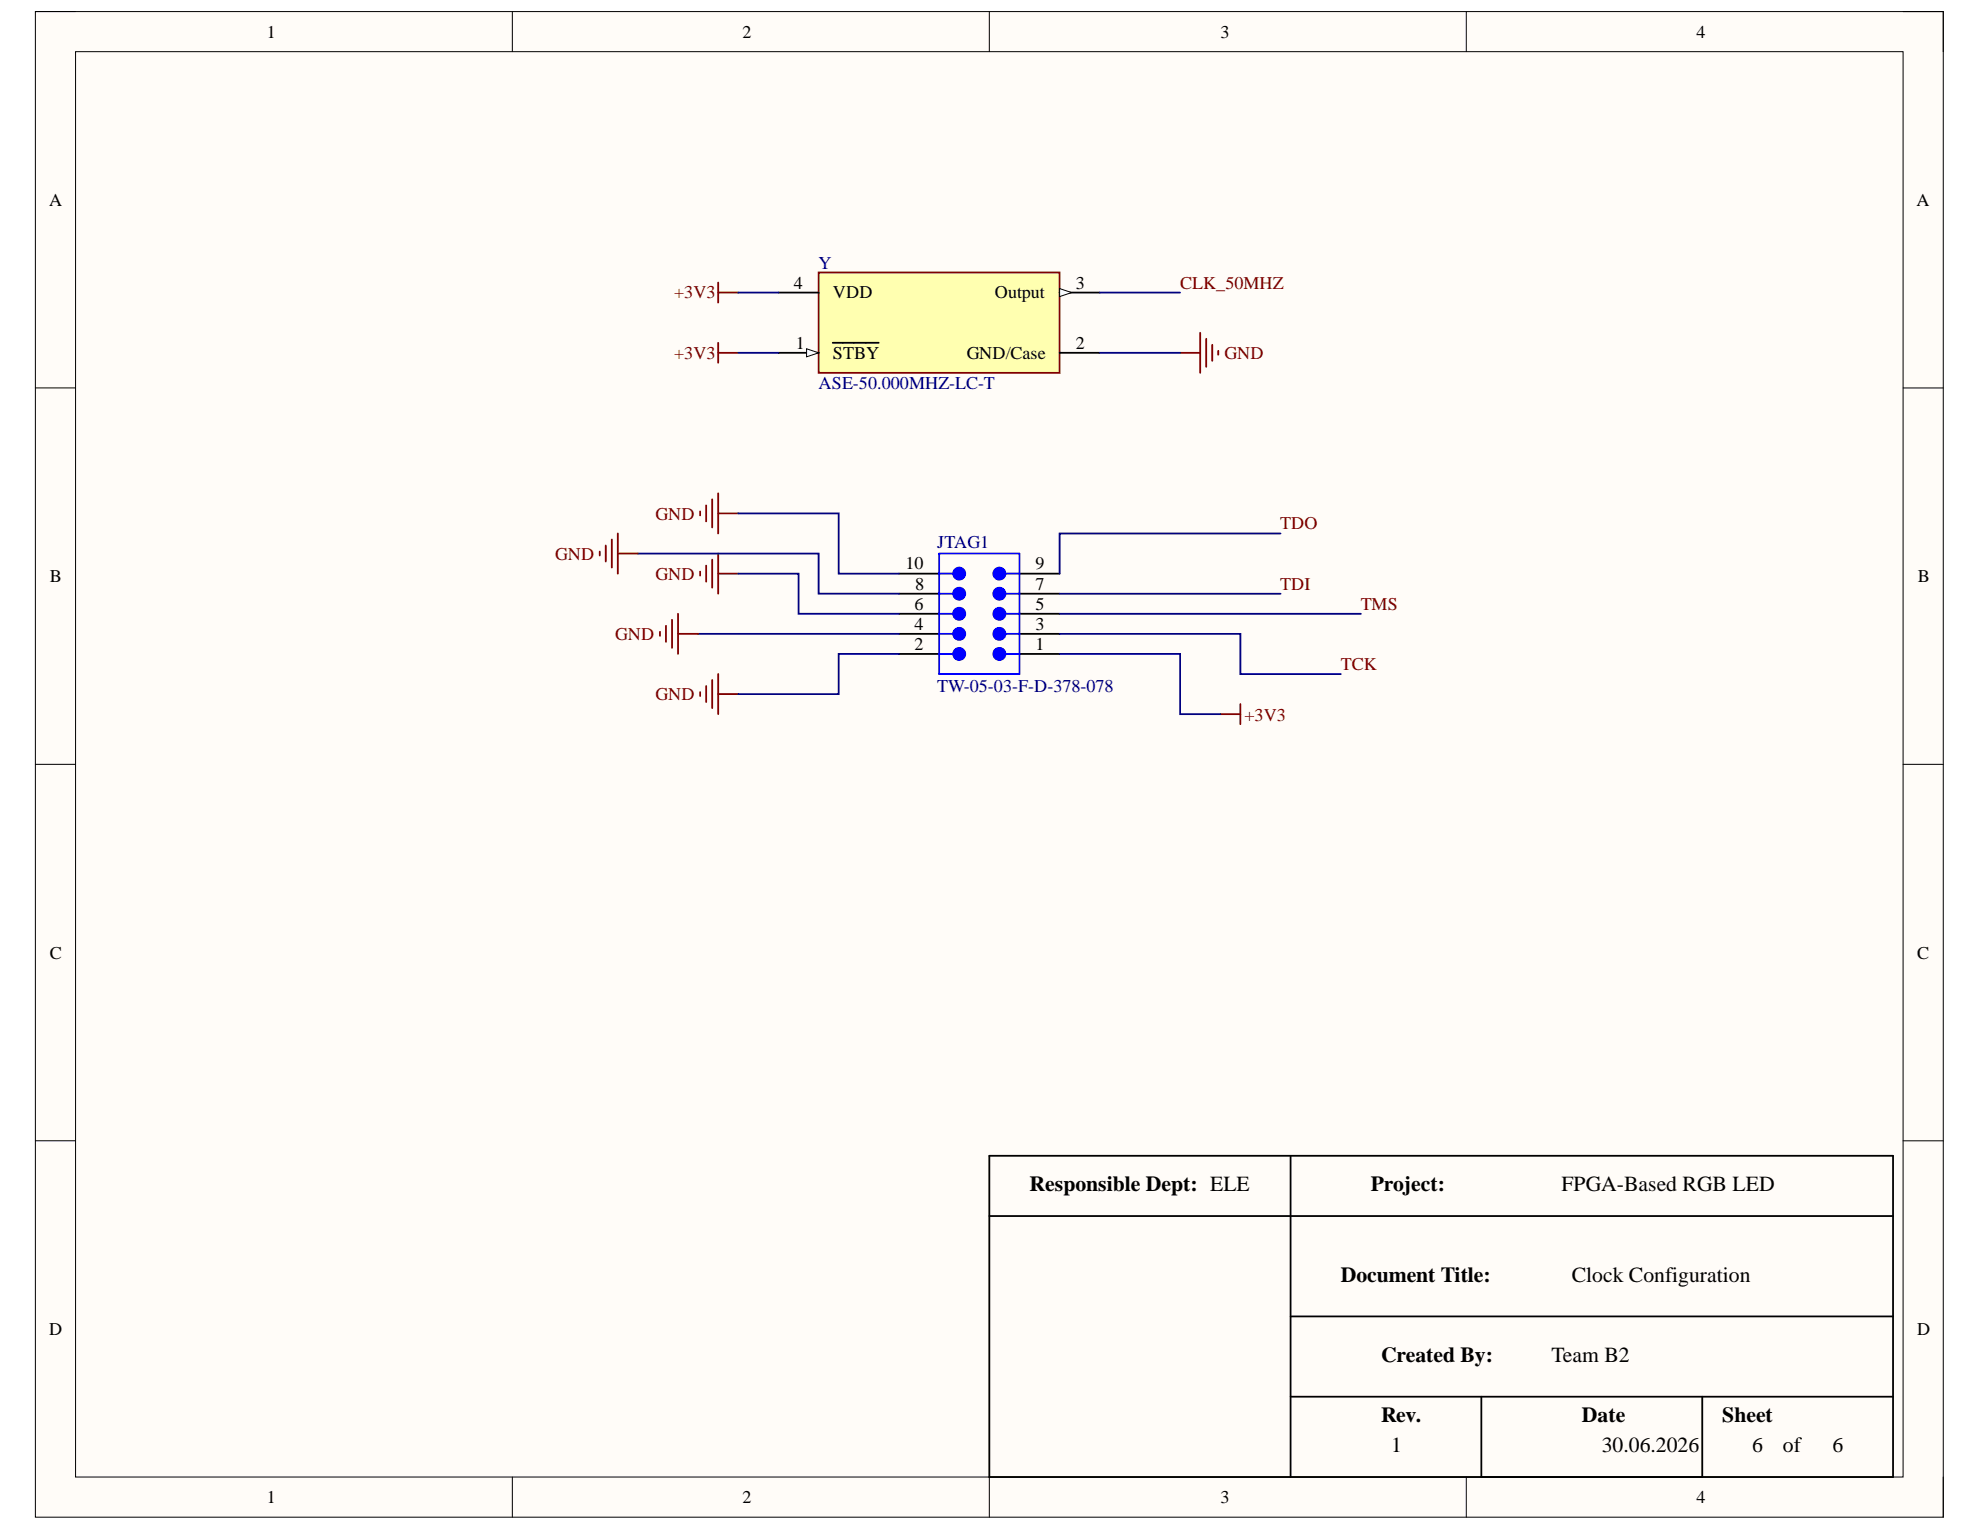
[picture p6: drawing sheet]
<svg xmlns="http://www.w3.org/2000/svg" width="279mm" height="216mm" viewBox="0 0 279 216" stroke-linecap="round" stroke-linejoin="round" font-family="sans-serif">
<path d="M5 1.6h269.2v212.5h-269.2z" fill-rule="evenodd" fill="#fffcf8"/>
<path d="M5 1.6h269.2v212.5h-269.2z" fill="none" stroke="#000" stroke-width=".14"/>
<path d="M10.7 7.3h257.8v201.1h-257.8z" fill-rule="evenodd" fill="#fffcf8"/>
<g fill="none" stroke="#000" stroke-width=".14">
<path d="M5 1.6h5.7M10.7 7.3h257.8v201.1h-257.8zM72.3 1.6v5.7M139.6 1.6v5.7M206.9 1.6v5.7M268.5 1.6h5.7v5.7M5 54.7h5.7M268.5 54.7h5.7M5 107.9h5.7M268.5 107.9h5.7M5 161h5.7M268.5 161h5.7"/>
<path d="M72.3 208.4v5.7M139.6 208.4v5.7M206.9 208.4v5.7M274.2 208.4v5.7"/>
</g>
<path d="M126.9 89.4h5.6M126.9 92.3h5.6M126.9 83.8h5.6M126.9 86.6h5.6M126.9 80.9h5.6M143.9 89.4h5.6M143.9 92.3h5.6M143.9 83.8h5.6M143.9 86.6h5.6M143.9 80.9h5.6" fill="none" stroke="#000" stroke-width=".25"/>
<path d="M132.5 78.1h11.4v17h-11.4zM141.9 89.4h2" fill="none" stroke="#00f" stroke-width=".25"/>
<circle cx="141" cy="89.4" r=".85" fill="#00f"/>
<g fill="none" stroke="#00f" stroke-width=".25">
<path d="M141.9 92.3h2"/>
<circle cx="141" cy="89.4" r=".85"/>
</g>
<circle cx="141" cy="92.3" r=".85" fill="#00f"/>
<g fill="none" stroke="#00f" stroke-width=".25">
<path d="M132.5 89.4h2"/>
<circle cx="141" cy="92.3" r=".85"/>
</g>
<circle cx="135.4" cy="89.4" r=".85" fill="#00f"/>
<g fill="none" stroke="#00f" stroke-width=".25">
<path d="M132.5 92.3h2"/>
<circle cx="135.4" cy="89.4" r=".85"/>
</g>
<circle cx="135.4" cy="92.3" r=".85" fill="#00f"/>
<g fill="none" stroke="#00f" stroke-width=".25">
<path d="M141.9 83.8h2"/>
<circle cx="135.4" cy="92.3" r=".85"/>
</g>
<circle cx="141" cy="83.8" r=".85" fill="#00f"/>
<g fill="none" stroke="#00f" stroke-width=".25">
<path d="M141.9 86.6h2"/>
<circle cx="141" cy="83.8" r=".85"/>
</g>
<circle cx="141" cy="86.6" r=".85" fill="#00f"/>
<g fill="none" stroke="#00f" stroke-width=".25">
<path d="M132.5 83.8h2"/>
<circle cx="141" cy="86.6" r=".85"/>
</g>
<circle cx="135.4" cy="83.8" r=".85" fill="#00f"/>
<g fill="none" stroke="#00f" stroke-width=".25">
<path d="M132.5 86.6h2"/>
<circle cx="135.4" cy="83.8" r=".85"/>
</g>
<circle cx="135.4" cy="86.6" r=".85" fill="#00f"/>
<g fill="none" stroke="#00f" stroke-width=".25">
<path d="M141.9 80.9h2"/>
<circle cx="135.4" cy="86.6" r=".85"/>
</g>
<circle cx="141" cy="80.9" r=".85" fill="#00f"/>
<g fill="none" stroke="#00f" stroke-width=".25">
<path d="M132.5 80.9h2"/>
<circle cx="141" cy="80.9" r=".85"/>
</g>
<circle cx="135.4" cy="80.9" r=".85" fill="#00f"/>
<circle cx="135.4" cy="80.9" r=".85" fill="none" stroke="#00f" stroke-width=".25"/>
<g fill="none" stroke="#800000" stroke-width=".25">
<path d="M84.6 77.8v.6M85.5 77v2.2M86.3 76.1v4M87.2 75.3v5.6M87.2 78.1h2.8M98.8 72.2v.5M99.6 71.3v2.3M99.6 79.8v2.3M100.5 70.5v3.9M100.5 79v3.9M101.3 69.6v5.7M101.3 78.1v5.7"/>
<path d="M101.3 72.4h2.9M93.1 89.2v.5M94 88.3v2.3M94.8 87.5v3.9M95.7 86.6v5.7M95.7 89.4h2.8M98.8 80.7v.5M98.8 97.7v.5M99.6 96.8v2.3M100.5 96v3.9M101.3 95.1v5.7M101.3 80.9h2.9"/>
<path d="M101.3 97.9h2.9M175 99.4v2.8M172.2 100.8h2.8"/>
</g>
<path d="M90 78.1h25.5v5.7h11.4M104.2 72.4h14.1v8.5h8.6M180.7 75.3h-31.2v5.6M98.5 89.4h28.4M104.2 80.9h8.5v5.7h14.2M126.9 92.3h-8.6v5.6h-14.1M149.5 92.3h17v8.5h5.7M149.5 89.4h25.5v5.7h14.2M149.5 83.8h31.2M149.5 86.6h42.5" fill="none" stroke="#000080" stroke-width=".25"/>
<path d="M115.5 38.5h34v14.1h-34z" fill-rule="evenodd" fill="#ffffb0"/>
<path d="M115.5 38.5h34v14.1h-34z" fill="none" stroke="#800000" stroke-width=".25"/>
<path d="M109.8 41.3h5.7M109.8 49.8h5.7" fill="none" stroke="#000" stroke-width=".25"/>
<path d="M113.8 49.2l1.7 .6-1.7 .6z" fill="#f8fcff"/>
<path d="M113.8 49.2l1.7 .6-1.7 .6z" fill="none" stroke="#000" stroke-width=".14"/>
<path d="M117.5 48.4h6.5M149.5 41.3h5.7" fill="none" stroke="#000" stroke-width=".25"/>
<path d="M149.5 40.7l1.7 .6-1.7 .6z" fill="#f8fcff"/>
<path d="M149.5 40.7l1.7 .6-1.7 .6z" fill="none" stroke="#000" stroke-width=".14"/>
<path d="M149.5 49.8h5.7M139.6 163.1h127.5v45.3h-127.5zM139.6 171.6h127.5M182.1 163.1v45.3M182.1 185.8h85M182.1 197.1h85M209 197.1v11.3M240.2 197.1v11.3" fill="none" stroke="#000" stroke-width=".25"/>
<path d="M101.3 39.9v2.8M101.3 48.4v2.8M101.3 41.3h2.9M101.3 49.8h2.9M166.5 49.8h2.9M169.4 47v5.6M170.2 47.8v4M171.1 48.7v2.2M171.9 49.5v.6" fill="none" stroke="#800000" stroke-width=".25"/>
<path d="M104.2 41.3h5.6M104.2 49.8h5.6M155.2 41.3h11.3M155.2 49.8h11.3" fill="none" stroke="#000080" stroke-width=".25"/>
<g font-size="3">
<text x="145.3" y="168.1">Responsible Dept: ELE</text>
<text x="193.4" y="168.1">Project:</text>
<text x="220.4" y="168.1">FPGA-Based RGB LED</text>
<text x="189.2" y="180.8">Document Title:</text>
<text x="221.8" y="180.8">Clock Configuration</text>
<text x="194.9" y="192.2">Created By:</text>
<text x="218.9" y="192.2">Team B2</text>
<text x="194.9" y="200.6">Rev.</text>
<text x="223.2" y="200.6">Date</text>
<text x="243" y="200.6">Sheet</text>
<text x="196.3" y="205">1</text>
<text x="226" y="205">30.06.2026</text>
<text x="247.3" y="205">6</text>
<text x="251.6" y="205">of</text>
<text x="258.6" y="205">6</text>
</g>
<g font-size="2.5">
<text x="37.7" y="5.3">1</text>
<text x="104.8" y="5.3">2</text>
<text x="172.2" y="5.3">3</text>
<text x="239.4" y="5.3">4</text>
<text x="6.9" y="29">A</text>
<text x="270.5" y="29">A</text>
<text x="112" y="40.8">4</text>
<text x="151.8" y="40.8">3</text>
<text x="117.5" y="42.1">VDD</text>
<text x="140.4" y="42.1">Output</text>
<text x="112.3" y="49.2">1</text>
<text x="117.5" y="50.7">STBY</text>
<text x="136.4" y="50.7">GND/Case</text>
<text x="151.8" y="49.2">2</text>
<text x="7" y="82.1">B</text>
<text x="127.8" y="80.4">10</text>
<text x="129.1" y="83.2">8</text>
<text x="146.1" y="83.2">7</text>
<text x="146.1" y="80.4">9</text>
<text x="270.6" y="82.1">B</text>
<text x="129" y="88.9">4</text>
<text x="129" y="86">6</text>
<text x="146.1" y="88.9">3</text>
<text x="146.1" y="86">5</text>
<text x="129" y="91.7">2</text>
<text x="146.1" y="91.7">1</text>
<text x="7" y="135.3">C</text>
<text x="270.5" y="135.3">C</text>
<text x="6.9" y="188.4">D</text>
<text x="270.5" y="188.4">D</text>
<text x="37.7" y="212.1">1</text>
<text x="104.8" y="212.1">2</text>
<text x="172.2" y="212.1">3</text>
<text x="239.4" y="212.1">4</text>
</g>
<g font-size="2.5" fill="#000080">
<text x="115.5" y="37.9">Y</text>
<text x="115.5" y="54.9">ASE-50.000MHZ-LC-T</text>
<text x="132.3" y="77.3">JTAG1</text>
<text x="132.3" y="97.7">TW-05-03-F-D-378-078</text>
</g>
<g font-size="2.5" fill="#800000">
<text x="166.5" y="40.8">CLK_50MHZ</text>
<text x="95.1" y="42.1">+3V3</text>
<text x="95.1" y="50.7">+3V3</text>
<text x="172.8" y="50.7">GND</text>
<text x="92.5" y="73.3">GND</text>
<text x="180.7" y="74.7">TDO</text>
<text x="78.4" y="79">GND</text>
<text x="92.5" y="81.8">GND</text>
<text x="180.7" y="83.2">TDI</text>
<text x="192" y="86">TMS</text>
<text x="86.8" y="90.3">GND</text>
<text x="189.2" y="94.6">TCK</text>
<text x="92.5" y="98.8">GND</text>
<text x="175.6" y="101.7">+3V3</text>
</g>
</svg>
